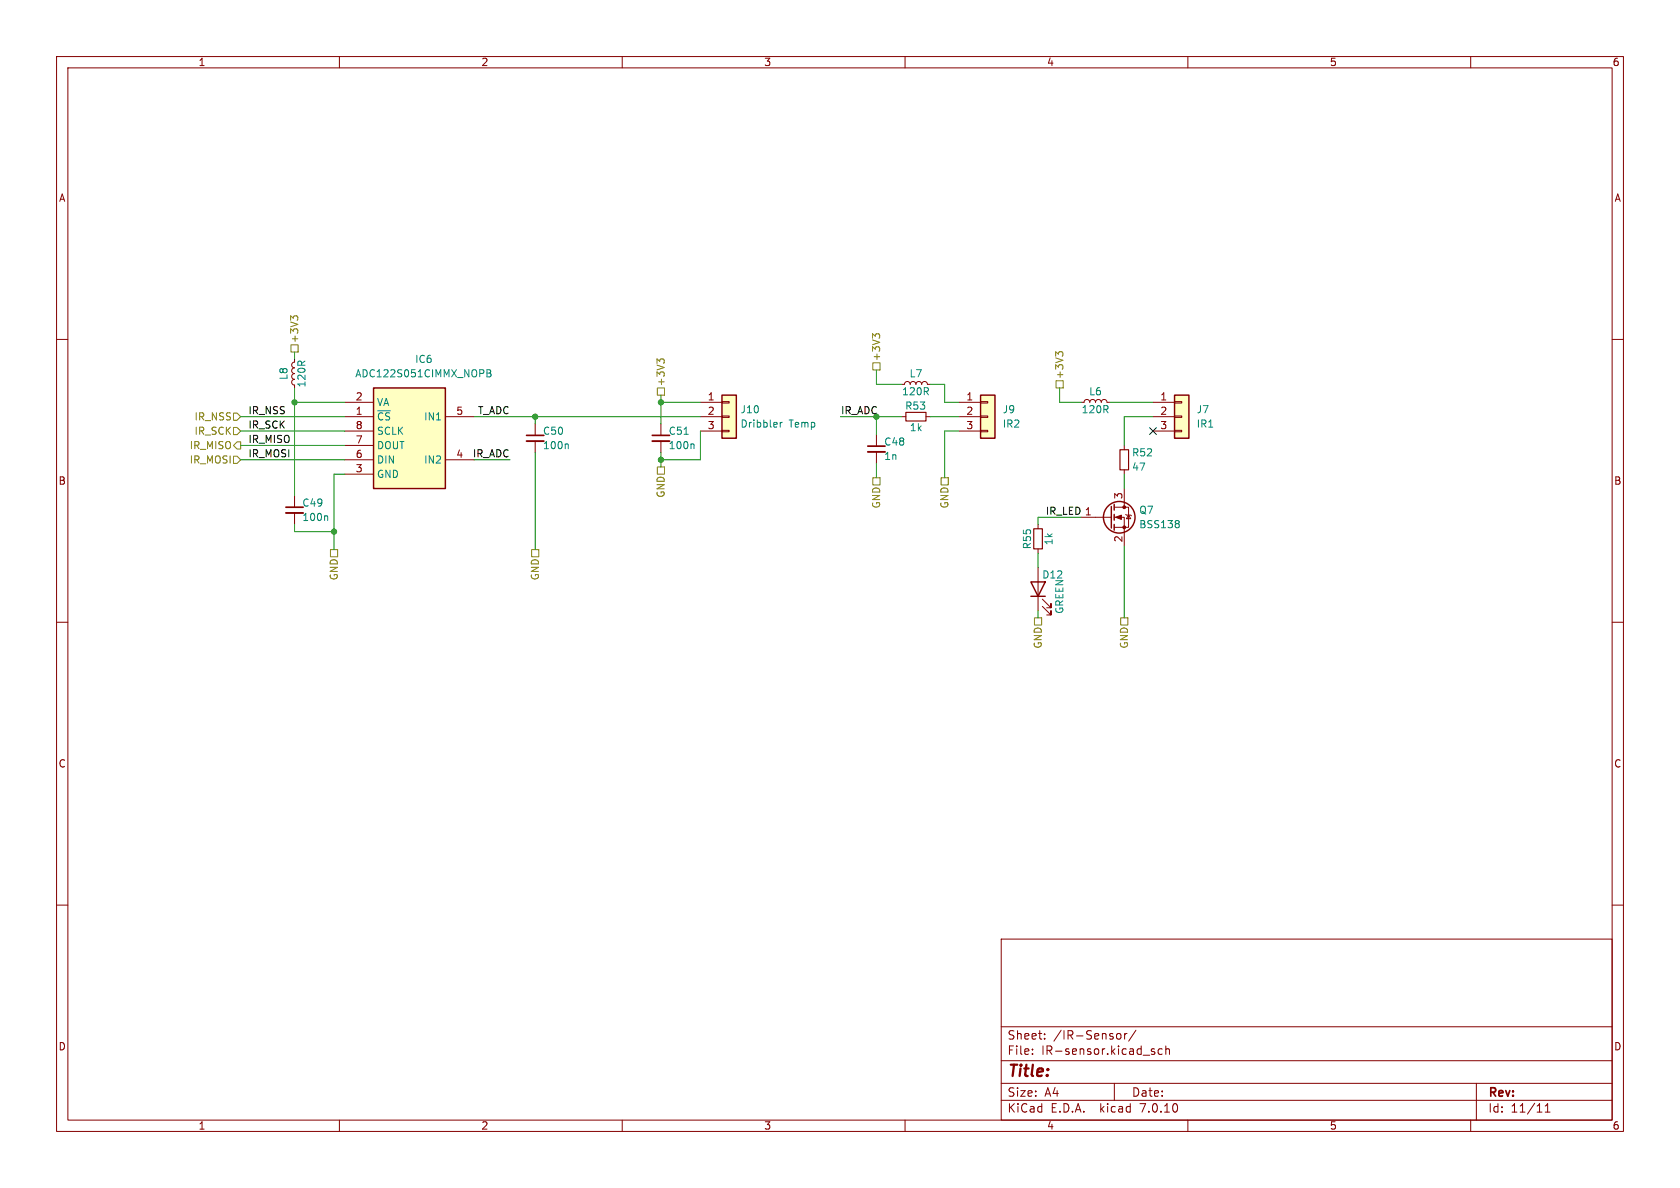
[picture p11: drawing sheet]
<svg xmlns="http://www.w3.org/2000/svg" width="297mm" height="210mm" viewBox="0 0 297 210" stroke-linecap="round" stroke-linejoin="round" font-family="sans-serif">
<g fill="none" stroke="#840000" stroke-width=".18">
<path d="M10 10h277v190h-277zM12 12h273v186h-273zM60 10v2M110 10v2M160 10v2M210 10v2M260 10v2M10 60h2M285 60h2M52.1 63.5v.5l-.4 .1-.1 .4 .1 .4 .4 .1-.4 .2-.1 .3 .1 .4 .4 .1-.4 .2-.1 .3 .1 .4 .4 .2-.4 .1-.1 .4 .1 .3 .4 .2v.5M61 73.7h5M61 71.1h5"/>
<path d="M61 78.7h5M61 76.2h5M78.7 73.7h5.1M94.6 74.9v2.1M94.6 78v2M116.8 74.9v2.1M116.8 78v2M123.8 73.7h3.8M123.8 71.1h3.8M123.8 76.2h3.8M127.6 76.1h1.3v.2h-1.3zM127.6 73.5h1.3v.3h-1.3z"/>
<path d="M127.6 71h1.3v.2h-1.3zM154.9 76.8v2.1M154.9 79.9v2M159.4 67.9h.5l.1-.3 .4-.2 .4 .2 .1 .3 .2-.3 .3-.2 .4 .2 .1 .3 .2-.3 .3-.2 .4 .2 .1 .3 .2-.3 .4-.2 .3 .2 .2 .3h.5M159.4 73.7h.7M163.7 73.7h.8M169.5 73.7h3.9M169.5 71.1h3.9M169.5 76.2h3.9M173.4 76.1h1.2v.2h-1.2zM173.4 73.5h1.2v.3h-1.2zM173.4 71h1.2v.2h-1.2z"/>
<path d="M191.1 71.1h.5l.2-.3 .4-.2 .3 .2 .2 .3 .1-.3 .4-.2 .3 .2 .2 .3 .1-.3 .4-.2 .4 .2 .1 .3 .1-.3 .4-.2 .4 .2 .1 .3h.5M198.8 78.7v.8M203.8 73.7h3.8M203.8 71.1h3.8M203.8 76.2h3.8M207.6 76.1h1.3v.2h-1.3zM207.6 73.5h1.3v.3h-1.3zM207.6 71h1.3v.2h-1.3zM52.1 87.6v2.1M52.1 90.7v2M61 83.8h5M61 81.3h5"/>
<path d="M78.7 81.3h5.1M183.5 92.7v.8M183.5 97v.8M191.1 91.4h5.4M197 91.4h1.8v5.1M197 89.7h2.5v3.5h-2.5M198.8 83.1v.7M198.8 86.4v3.3M199 90.9l.1 .2h.8l.1 .1M199.5 91.1l.4 .6h-.8zM10 110h2M183.5 100.3v7.7"/>
<path d="M184.3 107.2l1.5 1.5v-.7v.7h-.8M184.3 105.9l1.5 1.5v-.7v.7h-.8M285 110h2M10 160h2M285 160h2M177 166h108v32h-108zM60 198v2M110 198v2M160 198v2M177 194.5h108M177 191.5h108M177 187.5h108"/>
<path d="M177 181.5h108M182.5 186.3v.1M182.5 185.5v.1M184.7 183.6v.1M184.7 182.8v.1M197 191.5v3M197.5 182.8l.4-.1 .3 .3-.1 .6-.2 .1-.4-.1M198.8 182.7v1M199.2 182.7l-.2 .1-.2 .2M200.8 182.1l-1.3 2M203.6 185.8l.5 .2 .1 .2-.2 .2-.5-.1M203.6 185.5h.5"/>
<path d="M205.5 185.5l-.5-.1-.3 .3v.4l.2 .2h.6M206.1 185.5l.2-.1 .4 .1v.9M206.1 184.9v1.5M210 198v2M260 198v2M261 191.5v6.5M273.2 196.6h.8M273.2 195.5l.4-.4v1.5"/>
</g>
<g fill="#ffffc2" stroke="#ffffc2" stroke-width=".18">
<path d="M66 68.6h12.7v17.8h-12.7z"/>
<path d="M127.6 69.9h2.6v7.6h-2.6z"/>
<path d="M207.6 69.9h2.6v7.6h-2.6z"/>
<path d="M173.4 69.9h2.5v7.6h-2.5z"/>
</g>
<g fill="none" stroke="#840000" stroke-width=".25">
<path d="M66 68.6h12.7v17.8h-12.7zM127.6 69.9h2.6v7.6h-2.6zM173.4 69.9h2.5v7.6h-2.5zM207.6 69.9h2.6v7.6h-2.6zM196.5 89.5v3.8M197 89.2v1M197 90.9v1M197 92.7v1M182.2 102.9h2.6l-1.3 2.5zM182.2 105.4h2.6"/>
<circle cx="197.9" cy="91.4" r="2.79"/>
</g>
<path d="M86.1 65.3h.4l.3 .3-.3 .4 .3 .1v.3l-.2 .2h-.5zM86.1 66h.4M100.3 78.5l.2 .2v.6M120.9 76.8h.8M122.5 78.5l.2 .2v.6M137.9 74.7v.8M138.3 74.7l-.4 .2M57.7 91.2l.2 .2v.6M208.2 92l.3 .3-.3 .3 .3 .2v.2l-.3 .3" fill="none" stroke="#008484" stroke-width=".18"/>
<g fill="#840000" stroke="#840000" stroke-width=".18">
<path d="M197.2 91.4l1-.3v.7z"/>
<circle cx="198.8" cy="93.2" r=".25"/>
<circle cx="198.8" cy="89.7" r=".25"/>
</g>
<path d="M160.1 72.9h3.6v1.5h-3.6zM198 79.5h1.5v3.6h-1.5zM182.8 93.5h1.5v3.5h-1.5z" fill="none" stroke="#840000" stroke-width=".2"/>
<path d="M93.1 78h3M115.3 78h3.1M153.4 79.9h3.1M50.5 90.7h3.1" fill="none" stroke="#840000" stroke-width=".33"/>
<path d="M93.1 77h3M115.3 77h3.1M153.4 78.9h3.1M50.5 89.7h3.1" fill="none" stroke="#840000" stroke-width=".3"/>
<g fill="none" stroke="#848400" stroke-width=".18">
<path d="M51.9 56.3l-.5-.5v.8M51.9 56.1l.2-.3h.3l.2 .3M154.7 59.4l-.5-.4v.8M154.7 59.2l.3-.2h.3l.2 .2M41.3 73h.6l.6 .7-.6 .6h-.6zM41.3 75.6h.6l.6 .6-.6 .6h-.6zM41.3 78.7l.6-.6h.6v1.3h-.6zM51.4 61h1.3v1.2h-1.3zM116.2 68.6h1.3v1.3h-1.3zM116.6 63.9l-.5-.4v.7M116.6 63.7l.3-.2h.3l.2 .2M154.3 64.1h1.3v1.3h-1.3z"/>
<path d="M186.7 67.3h1.3v1.3h-1.3zM187.1 62.6l-.5-.4v.8M187.1 62.4l.3-.2h.3l.2 .2M41.3 80.6h.6l.6 .7-.6 .6h-.6zM58.4 97.2h1.3v1.2h-1.3zM94 97.2h1.2v1.2h-1.2zM116.2 82.6h1.3v1.2h-1.3zM154.3 84.5h1.3v1.2h-1.3zM166.4 84.5h1.2v1.2h-1.2zM182.9 109.2h1.2v1.3h-1.2zM198.1 109.2h1.3v1.3h-1.3z"/>
</g>
<g fill="none" stroke="#008400" stroke-width=".18">
<path d="M42.5 73.7h18.5M42.5 76.2h18.5M42.5 78.7h18.5M52.1 62.2v1.3M52.1 68.6v19M52.1 71.1h8.9M83.8 73.7h40M94.6 73.7v1.2M116.8 69.9v5M116.8 71.1h7M123.8 76.2v5.1h-7M148.6 73.7h10.8"/>
<path d="M154.9 65.4v2.5h4.5M154.9 73.7v3.1M164.5 73.7h5M164.5 67.9h2.5v3.2h2.5M169.5 76.2h-2.5v8.3M187.3 68.6v2.5h3.8M196.2 71.1h7.6M203.8 73.7h-5v5M42.5 81.3h18.5M52.1 92.7v1.3h7M61 83.8h-1.9v13.4M83.8 81.3h6.4"/>
<path d="M94.6 80v17.2M116.8 80v2.6M154.9 81.9v2.6M183.5 97.8v2.5M191.1 91.4h-7.6v1.3M198.8 83.8v2.6M198.8 96.5v12.7M183.5 108v1.2"/>
</g>
<path d="M203.2 75.6l1.2 1.2M204.4 75.6l-1.2 1.2" fill="none" stroke="#000084" stroke-width=".18"/>
<g fill="#008400" stroke="#008400" stroke-width=".18">
<circle cx="59.1" cy="94" r=".46"/>
<circle cx="116.8" cy="81.3" r=".46"/>
<circle cx="52.1" cy="71.1" r=".46"/>
<circle cx="116.8" cy="71.1" r=".46"/>
<circle cx="94.6" cy="73.7" r=".46"/>
</g>
<text font-size="2.8" fill="#840000" x="178" y="190.9">Title:</text>
<g font-size="2.1" fill="#840000">
<text x="178" y="184">Sheet:</text>
<text x="186.2" y="184">/IR-Sensor/</text>
<text x="178" y="186.7">File:</text>
<text x="184.1" y="186.7">IR-sensor.kicad_sch</text>
<text x="178" y="196.9">KiCad</text>
<text x="178" y="194.1">Size:</text>
<text x="184.7" y="194.1">A4</text>
<text x="185.7" y="196.9">E.D.A.</text>
<text x="194.6" y="196.9">kicad</text>
<text x="200" y="194.1">Date:</text>
<text x="201.8" y="196.9">7.0.10</text>
<text x="263" y="194.3">Rev:</text>
<text x="263" y="196.9">Id:</text>
<text x="267.1" y="196.9">11/11</text>
</g>
<g font-size="1.8" fill="#840000">
<text x="35" y="11.9">1</text>
<text x="85" y="11.9">2</text>
<text x="135" y="11.9">3</text>
<text x="185" y="11.9">4</text>
<text x="235" y="11.9">5</text>
<text x="285" y="11.9">6</text>
<text x="10.3" y="35.9">A</text>
<text x="285.3" y="35.9">A</text>
<text x="62.8" y="70.9">2</text>
<text x="125" y="70.9">1</text>
<text x="170.7" y="70.9">1</text>
<text x="205" y="70.9">1</text>
<text x="62.8" y="73.4">1</text>
<text x="62.8" y="75.9">8</text>
<text x="80.6" y="73.4">5</text>
<text x="125" y="73.4">2</text>
<text x="125" y="75.9">3</text>
<text x="170.7" y="73.4">2</text>
<text x="170.7" y="75.9">3</text>
<text x="205" y="73.4">2</text>
<text x="205" y="75.9">3</text>
<text x="62.8" y="83.6">3</text>
<text x="62.8" y="81">6</text>
<text x="62.8" y="78.5">7</text>
<text x="80.6" y="81">4</text>
<text x="10.3" y="85.9">B</text>
<text x="198.5" y="88.3" transform="rotate(-90 198.5 88.3)">3</text>
<text x="285.3" y="85.9">B</text>
<text x="198.5" y="96" transform="rotate(-90 198.5 96)">2</text>
<text x="10.3" y="135.9">C</text>
<text x="285.3" y="135.9">C</text>
<text x="10.3" y="185.9">D</text>
<text x="285.3" y="185.9">D</text>
<text x="35" y="199.9">1</text>
<text x="85" y="199.9">2</text>
<text x="135" y="199.9">3</text>
<text x="185" y="199.9">4</text>
<text x="235" y="199.9">5</text>
<text x="285" y="199.9">6</text>
</g>
<g font-size="1.8" fill="#848400">
<text x="52.9" y="60.8" transform="rotate(-90 52.9 60.8)">+3V3</text>
<text x="155.8" y="63.9" transform="rotate(-90 155.8 63.9)">+3V3</text>
<text x="117.7" y="68.4" transform="rotate(-90 117.7 68.4)">+3V3</text>
<text x="188.2" y="67.1" transform="rotate(-90 188.2 67.1)">+3V3</text>
<text x="34.3" y="74.5">IR_NSS</text>
<text x="34.3" y="77.1">IR_SCK</text>
<text x="33.4" y="82.1">IR_MOSI</text>
<text x="33.4" y="79.6">IR_MISO</text>
<text x="117.7" y="88.1" transform="rotate(-90 117.7 88.1)">GND</text>
<text x="155.8" y="90" transform="rotate(-90 155.8 90)">GND</text>
<text x="167.9" y="90" transform="rotate(-90 167.9 90)">GND</text>
<text x="59.9" y="102.7" transform="rotate(-90 59.9 102.7)">GND</text>
<text x="95.5" y="102.7" transform="rotate(-90 95.5 102.7)">GND</text>
<text x="184.4" y="114.8" transform="rotate(-90 184.4 114.8)">GND</text>
<text x="199.6" y="114.8" transform="rotate(-90 199.6 114.8)">GND</text>
</g>
<g font-size="1.8" fill="#008484">
<text x="73.3" y="64.4">IC6</text>
<text x="51" y="67.3" transform="rotate(-90 51 67.3)">L8</text>
<text x="54.2" y="68.6" transform="rotate(-90 54.2 68.6)">120R</text>
<text x="62.7" y="66.9">ADC122S051CIMMX_NOPB</text>
<text x="66.5" y="72">VA</text>
<text x="159.4" y="70.1">120R</text>
<text x="160.7" y="66.9">L7</text>
<text x="192.5" y="70.1">L6</text>
<text x="66.5" y="74.5">~{CS}</text>
<text x="66.5" y="77.1">SCLK</text>
<text x="74.9" y="74.5">IN1</text>
<text x="95.9" y="77.1">C50</text>
<text x="118.1" y="77.1">C51</text>
<text x="130.8" y="75.8">Dribbler</text>
<text x="130.8" y="73.3">J10</text>
<text x="139.5" y="75.8">Temp</text>
<text x="159.9" y="72.6">R53</text>
<text x="160.7" y="76.4">1k</text>
<text x="177.2" y="73.3">J9</text>
<text x="177.2" y="75.8">IR2</text>
<text x="191.1" y="73.3">120R</text>
<text x="211.5" y="73.3">J7</text>
<text x="211.5" y="75.8">IR1</text>
<text x="66.5" y="82.1">DIN</text>
<text x="66.5" y="79.6">DOUT</text>
<text x="74.9" y="82.1">IN2</text>
<text x="95.9" y="79.6">100n</text>
<text x="118.1" y="79.6">100n</text>
<text x="156.2" y="81.5">1n</text>
<text x="156.2" y="79">C48</text>
<text x="200" y="80.9">R52</text>
<text x="200" y="83.4">47</text>
<text x="53.3" y="89.8">C49</text>
<text x="66.5" y="84.7">GND</text>
<text x="53.3" y="92.3">100n</text>
<text x="201.3" y="93.6">BSS138</text>
<text x="201.3" y="91">Q7</text>
<text x="182.5" y="97.2" transform="rotate(-90 182.5 97.2)">R55</text>
<text x="186.3" y="96.5" transform="rotate(-90 186.3 96.5)">1k</text>
<text x="184.2" y="102.5">D12</text>
<text x="188.2" y="108.6" transform="rotate(-90 188.2 108.6)">GREEN</text>
</g>
<g font-size="1.8">
<text x="43.8" y="73.3">IR_NSS</text>
<text x="43.8" y="75.9">IR_SCK</text>
<text x="84.4" y="73.3">T_ADC</text>
<text x="43.8" y="80.9">IR_MOSI</text>
<text x="43.8" y="78.4">IR_MISO</text>
<text x="83.5" y="80.9">IR_ADC</text>
<text x="184.8" y="91.1">IR_LED 1</text>
</g>
<text font-size="1.8" fill="#008400" x="148.6" y="73.3">IR_ADC</text>
</svg>
